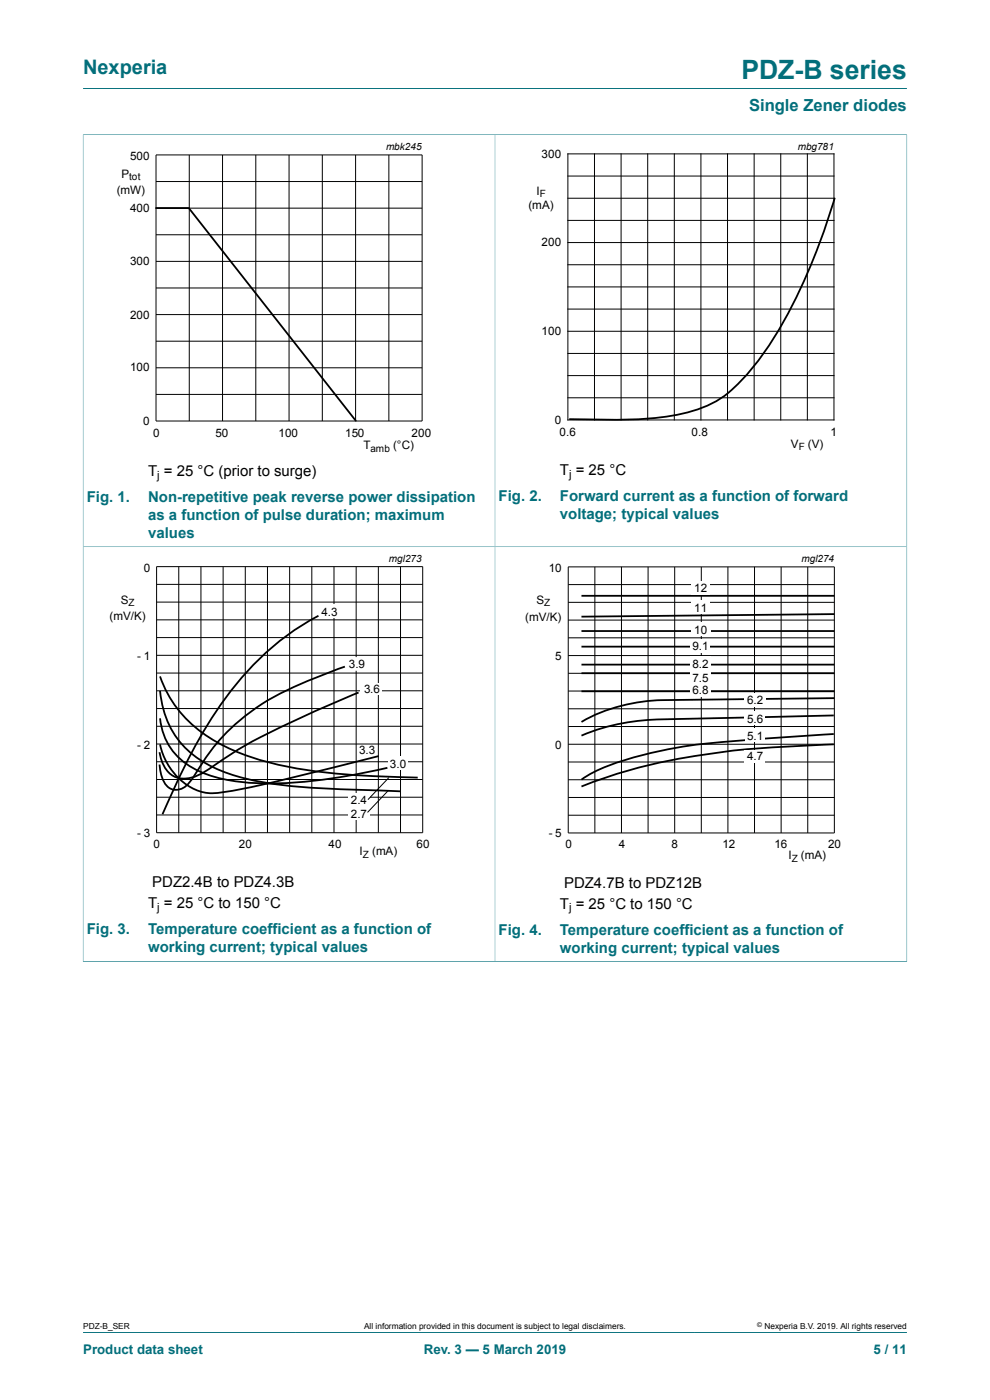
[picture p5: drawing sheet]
<svg xmlns="http://www.w3.org/2000/svg" width="210mm" height="297mm" viewBox="0 0 210 297" stroke-linecap="round" stroke-linejoin="round" font-family="sans-serif">
<path d="M17.6 18.8h174.8M17.6 28.6h174.8M17.6 28.5v175.6M105 28.6v175.4h-87.4M192.4 28.5v87.5h-174.8" fill="none" stroke="#036f7b" stroke-width=".21"/>
<path d="M33.1 44.1h7l35.4 45.2M177.1 42a127 127 0 0 1-13.7 30.9 43.5 43.5 0 0 1-10.3 11.5 31.3 31.3 0 0 1-14.3 4.3 174.3 174.3 0 0 1-18.1 .2M67.6 130.6a61.2 61.2 0 0 0-23.7 23.3 156.1 156.1 0 0 0-9.4 18.8M33.9 143.5a25.8 25.8 0 0 0 13.3 14.6 64.3 64.3 0 0 0 23.3 5.9l8.1 .6 10 .4M33.9 146.6a18.9 18.9 0 0 0 11.4 16.2 56.6 56.6 0 0 0 19.9 4.3l19.7 .8M33.9 152.4a13.5 13.5 0 0 0 9 11.5 40.2 40.2 0 0 0 17.2 2.3 127.3 127.3 0 0 0 22.1-3.3M33.9 157.9a13 13 0 0 0 10 10.3 46.4 46.4 0 0 0 11.5-1.7l24.9-6.1M73.2 141.4l-1.5 .5a94.6 94.6 0 0 0-16.1 7.4 42.4 42.4 0 0 0-14.4 15.3 6 6 0 0 1-3.1 2.9 2.89 2.89 0 0 1-3.6-2.2l-.5-1.7-.2-1.4M76.1 146.9a254.6 254.6 0 0 0-24.6 11.5l-1.5 1a73.7 73.7 0 0 1-8.4 5.3 5.1 5.1 0 0 1-7.3-3.2l-.5-1.9" fill="none" stroke="#000" stroke-width=".38"/>
<g fill="none" stroke="#000" stroke-width=".21">
<path d="M33.1 32.9h56.4v56.4h-56.4zM33.1 38.5h56.4M40.1 32.9v56.4M47.2 32.9v56.4M54.3 32.9v56.4M61.3 32.9v56.4M68.4 32.9v56.4M75.4 32.9v56.4M82.5 32.9v56.4M120.5 32.6h56.4v56.5h-56.4zM120.5 37.3h56.4M126.1 32.6v56.5"/>
<path d="M131.7 32.6v56.5M137.4 32.6v56.5M143 32.6v56.5M148.7 32.6v56.5M154.3 32.6v56.5M160 32.6v56.5M165.6 32.6v56.5M171.3 32.6v56.5M33.1 44.2h56.4M33.1 49.8h56.4M33.1 55.4h56.4M120.5 42.1h56.4"/>
<path d="M120.5 51.5h56.4M120.5 46.8h56.4M120.5 56.2h56.4M33.1 66.7h56.4M33.1 72.4h56.4M33.1 78h56.4M33.1 61.1h56.4M120.5 60.9h56.4M120.5 70.3h56.4M120.5 79.7h56.4M120.5 65.6h56.4M120.5 75h56.4"/>
<path d="M33.1 83.7h56.4M120.5 84.4h56.4M33.2 120.2h56.5v56.5h-56.5zM33.2 124h56.5M33.2 131.5h56.5M33.2 139h56.5M33.2 127.7h56.5M33.2 135.3h56.5M37.9 120.2v56.5M42.6 120.2v56.5M47.3 120.2v56.5M52 120.2v56.5"/>
<path d="M56.7 120.2v56.5M61.4 120.2v56.5M66.1 120.2v56.5M70.8 120.2v56.5M75.5 120.2v56.5M80.3 120.2v56.5M85 120.2v56.5M33.2 146.5h56.5M33.2 157.8h56.5M33.2 150.3h56.5M33.2 154.1h56.5M33.2 142.8h56.5"/>
<path d="M33.2 161.6h56.5M33.2 165.4h56.5M33.2 169.1h56.5M33.2 172.9h56.5"/>
</g>
<path d="M20.4 30.1h81.8v66.3h-81.8zM107.8 29.8h81.8v66.3h-81.8zM20.4 117.3h81.8v66.3h-81.8z" fill="none" stroke="#fff" stroke-width=".21"/>
<g fill="#fff">
<path d="M68.3 128.1h3.8v3h-3.8z"/>
<path d="M73.7 139.3l4.1 .2v2.9l-4.1-.1z"/>
<path d="M76.5 144.8h4.5v2.5h-4.5z"/>
<path d="M82.4 160.5h4.1v2.9h-4.1z"/>
<path d="M73.9 168.2h4.5v2.9h-4.5z"/>
<path d="M73.9 171.1h4.5v2.9h-4.5z"/>
</g>
<g fill="none" stroke="#000" stroke-width=".21">
<path d="M120.5 120.3h56.5v56.4h-56.5zM120.5 124h56.5M120.5 131.5h56.5M120.5 139.1h56.5M120.5 127.8h56.5M120.5 135.3h56.5M126.2 120.3v56.4M131.8 120.3v56.4M137.5 120.3v56.4M143.1 120.3v56.4M148.8 120.3v56.4M154.4 120.3v56.4"/>
<path d="M160.1 120.3v56.4M165.7 120.3v56.4M171.3 120.3v56.4M120.5 146.6h56.5M120.5 157.9h56.5M120.5 150.4h56.5M120.5 154.1h56.5M120.5 142.8h56.5M82.4 167.7l-4.4 4.6M82.5 165l-4.5 4.6M120.5 161.7h56.5M120.5 165.4h56.5"/>
<path d="M120.5 169.2h56.5M120.5 172.9h56.5"/>
</g>
<path d="M192.4 204h-87.4v-88h87.4v88.1" fill="none" stroke="#036f7b" stroke-width=".21"/>
<path d="M123.3 137.2h53.7M123.3 133.9h53.7M123.3 126.4h53.7M177 130.3l-53.7 .5M123.3 142.8h53.7M123.3 146.7h53.7M123.3 141h53.7M176.9 151.8l-32.4 .7a52.5 52.5 0 0 0-19.8 3l-1.4 .6M176.9 155.7l-.8 .1a515.5 515.5 0 0 0-31.2 2.6 75.2 75.2 0 0 0-19 5.4l-2.6 1.6M176.9 157.9a213.4 213.4 0 0 0-33.2 3.1 106.2 106.2 0 0 0-20.4 5.8M177 148.1l-30.4 .4a63.9 63.9 0 0 0-12.7 .8 33.2 33.2 0 0 0-10.6 3.9" fill="none" stroke="#000" stroke-width=".38"/>
<path d="M107.8 117.4h81.8v66.3h-81.8z" fill="none" stroke="#fff" stroke-width=".21"/>
<g fill="#fff">
<path d="M158 159.2h4.2v2.6h-4.2z"/>
<path d="M146.7 123.2h3.8v2.9h-3.8z"/>
<path d="M146.7 127.4h3.8v2.9h-3.8z"/>
<path d="M146.6 132h4v2.9h-4z"/>
<path d="M146.5 135.6h4.1v2.9h-4.1z"/>
<path d="M146.5 139.3h4.2v2.9h-4.2z"/>
<path d="M146.5 142.2h4.2v2.9h-4.2z"/>
<path d="M146.4 144.9h4.2v2.9h-4.2z"/>
<path d="M157.9 147h4.4v2.9h-4.4z"/>
<path d="M158 150.9h4.2v2.9h-4.2z"/>
<path d="M158.1 154.5h4v2.9h-4z"/>
</g>
<path d="M17.6 282.6h174.8" fill="none" stroke="#036f7b" stroke-width=".21"/>
<text font-size="5.6" fill="#036f7b" x="157.3" y="16.8">PDZ-B series</text>
<text font-size="4.2" fill="#036f7b" x="17.6" y="15.6">Nexperia</text>
<text font-size="3.5" fill="#036f7b" x="158.9" y="23.7">Single Zener diodes</text>
<g font-size="3.2">
<text x="31.4" y="100.9">T = 25 °C (prior to surge)</text>
<text x="118.8" y="100.7">T = 25 °C</text>
<text x="32.3" y="188.1">PDZ2.4B to PDZ4.3B</text>
<text x="119.7" y="188.3">PDZ4.7B to PDZ12B</text>
<text x="31.4" y="192.6">T = 25 °C to 150 °C</text>
<text x="118.8" y="192.7">T = 25 °C to 150 °C</text>
</g>
<g font-size="3.2" fill="#036f7b">
<text x="18.4" y="106.5">Fig. 1.</text>
<text x="31.4" y="106.5">Non-repetitive peak reverse power dissipation</text>
<text x="105.8" y="106.3">Fig. 2.</text>
<text x="118.8" y="106.3">Forward current as a function of forward</text>
<text x="31.4" y="110.3">as a function of pulse duration; maximum</text>
<text x="118.8" y="110.1">voltage; typical values</text>
<text x="31.4" y="114.1">values</text>
<text x="18.4" y="198.1">Fig. 3.</text>
<text x="31.4" y="198.1">Temperature coefficient as a function of</text>
<text x="31.4" y="202">working current; typical values</text>
<text x="105.8" y="198.3">Fig. 4.</text>
<text x="118.8" y="198.3">Temperature coefficient as a function of</text>
<text x="118.8" y="202.1">working current; typical values</text>
</g>
<g font-size="2.8" fill="#036f7b">
<text x="17.6" y="287.2">Product data sheet</text>
<text x="89.9" y="287.2">Rev. 3 — 5 March 2019</text>
<text x="185.3" y="287.2">5 / 11</text>
</g>
<g font-size="2.5">
<text x="27.6" y="33.9">500</text>
<text x="114.9" y="33.5">300</text>
<text x="24.8" y="41.2">(mW)</text>
<text x="25.8" y="37.7">P</text>
<text x="113.8" y="41.3">I</text>
<text x="27.6" y="45">400</text>
<text x="112.1" y="44.4">(mA)</text>
<text x="114.9" y="52.3">200</text>
<text x="27.6" y="56.2">300</text>
<text x="27.6" y="67.6">200</text>
<text x="114.9" y="71.1">100</text>
<text x="27.6" y="78.8">100</text>
<text x="117.7" y="89.9">0</text>
<text x="30.3" y="90.2">0</text>
<text x="32.5" y="92.7">0</text>
<text x="45.7" y="92.7">50</text>
<text x="59.1" y="92.7">100</text>
<text x="73.2" y="92.7">150</text>
<text x="77.1" y="95.3">T</text>
<text x="83.4" y="95.3">(°C)</text>
<text x="87.3" y="92.7">200</text>
<text x="118.7" y="92.5">0.6</text>
<text x="146.7" y="92.5">0.8</text>
<text x="167.8" y="95">V</text>
<text x="171.4" y="95">(V)</text>
<text x="176.2" y="92.5">1</text>
<text x="30.5" y="121.3">0</text>
<text x="116.4" y="121.3">10</text>
<text x="147.2" y="125.6">12</text>
<text x="23.2" y="131.6">(mV/K)</text>
<text x="25.6" y="128.1">S</text>
<text x="68.2" y="130.6">4.3</text>
<text x="111.4" y="131.7">(mV/K)</text>
<text x="113.8" y="128.2">S</text>
<text x="147.2" y="129.8">11</text>
<text x="146.9" y="138">9.</text>
<text x="147.2" y="134.4">10</text>
<text x="149" y="138">1</text>
<text x="29.1" y="139.9">- 1</text>
<text x="74" y="141.7">3.</text>
<text x="76.1" y="141.7">9</text>
<text x="117.8" y="140">5</text>
<text x="146.9" y="141.6">8.</text>
<text x="149" y="141.6">2</text>
<text x="77.2" y="147">3.6</text>
<text x="146.9" y="144.6">7.</text>
<text x="146.9" y="147.3">6.</text>
<text x="149" y="144.6">5</text>
<text x="149" y="147.3">8</text>
<text x="158.5" y="149.4">6.</text>
<text x="160.5" y="149.4">2</text>
<text x="158.5" y="153.3">5.</text>
<text x="160.5" y="153.3">6</text>
<text x="29.1" y="158.8">- 2</text>
<text x="76.2" y="160">3.3</text>
<text x="117.8" y="158.9">0</text>
<text x="158.5" y="161.3">4.</text>
<text x="158.5" y="157">5.</text>
<text x="160.5" y="161.3">7</text>
<text x="160.5" y="157">1</text>
<text x="82.7" y="162.9">3.0</text>
<text x="74.4" y="170.6">2</text>
<text x="74.4" y="173.5">2</text>
<text x="75.8" y="170.6">.4</text>
<text x="75.8" y="173.5">.7</text>
<text x="29.1" y="177.5">- 3</text>
<text x="32.6" y="180">0</text>
<text x="50.7" y="180">20</text>
<text x="69.7" y="180">40</text>
<text x="88.3" y="180">60</text>
<text x="116.4" y="177.5">- 5</text>
<text x="76.3" y="181.5">I</text>
<text x="78.9" y="181.5">(mA)</text>
<text x="119.9" y="180">0</text>
<text x="131.2" y="180">4</text>
<text x="142.4" y="180">8</text>
<text x="153.3" y="180">12</text>
<text x="164.3" y="180">16</text>
<text x="167.2" y="182.3">I</text>
<text x="169.9" y="182.3">(mA)</text>
<text x="175.7" y="180">20</text>
</g>
<g font-size="2.4">
<text x="33.4" y="101.5">j</text>
<text x="120.7" y="101.3">j</text>
<text x="33.4" y="193.2">j</text>
<text x="120.7" y="193.4">j</text>
</g>
<g font-size="2.1">
<text x="81.9" y="31.8">mbk245</text>
<text x="169.2" y="31.8">mbg781</text>
<text x="27.4" y="38.2">tot</text>
<text x="114.5" y="41.9">F</text>
<text x="78.6" y="95.8">amb</text>
<text x="169.4" y="95.4">F</text>
<text x="82.5" y="119.2">mgl273</text>
<text x="170" y="119.2">mgl274</text>
<text x="27.2" y="128.6">Z</text>
<text x="115.4" y="128.6">Z</text>
<text x="77" y="182">Z</text>
<text x="167.9" y="182.8">Z</text>
</g>
<g font-size="1.8">
<text x="17.6" y="282">PDZ-B_SER</text>
<text x="77.2" y="282">All information provided in this document is subject to legal disclaimers.</text>
<text x="162.2" y="282">Nexperia B.V. 2019. All rights reserved</text>
</g>
<text font-size="1.4" x="160.6" y="281.6">©</text>
</svg>
